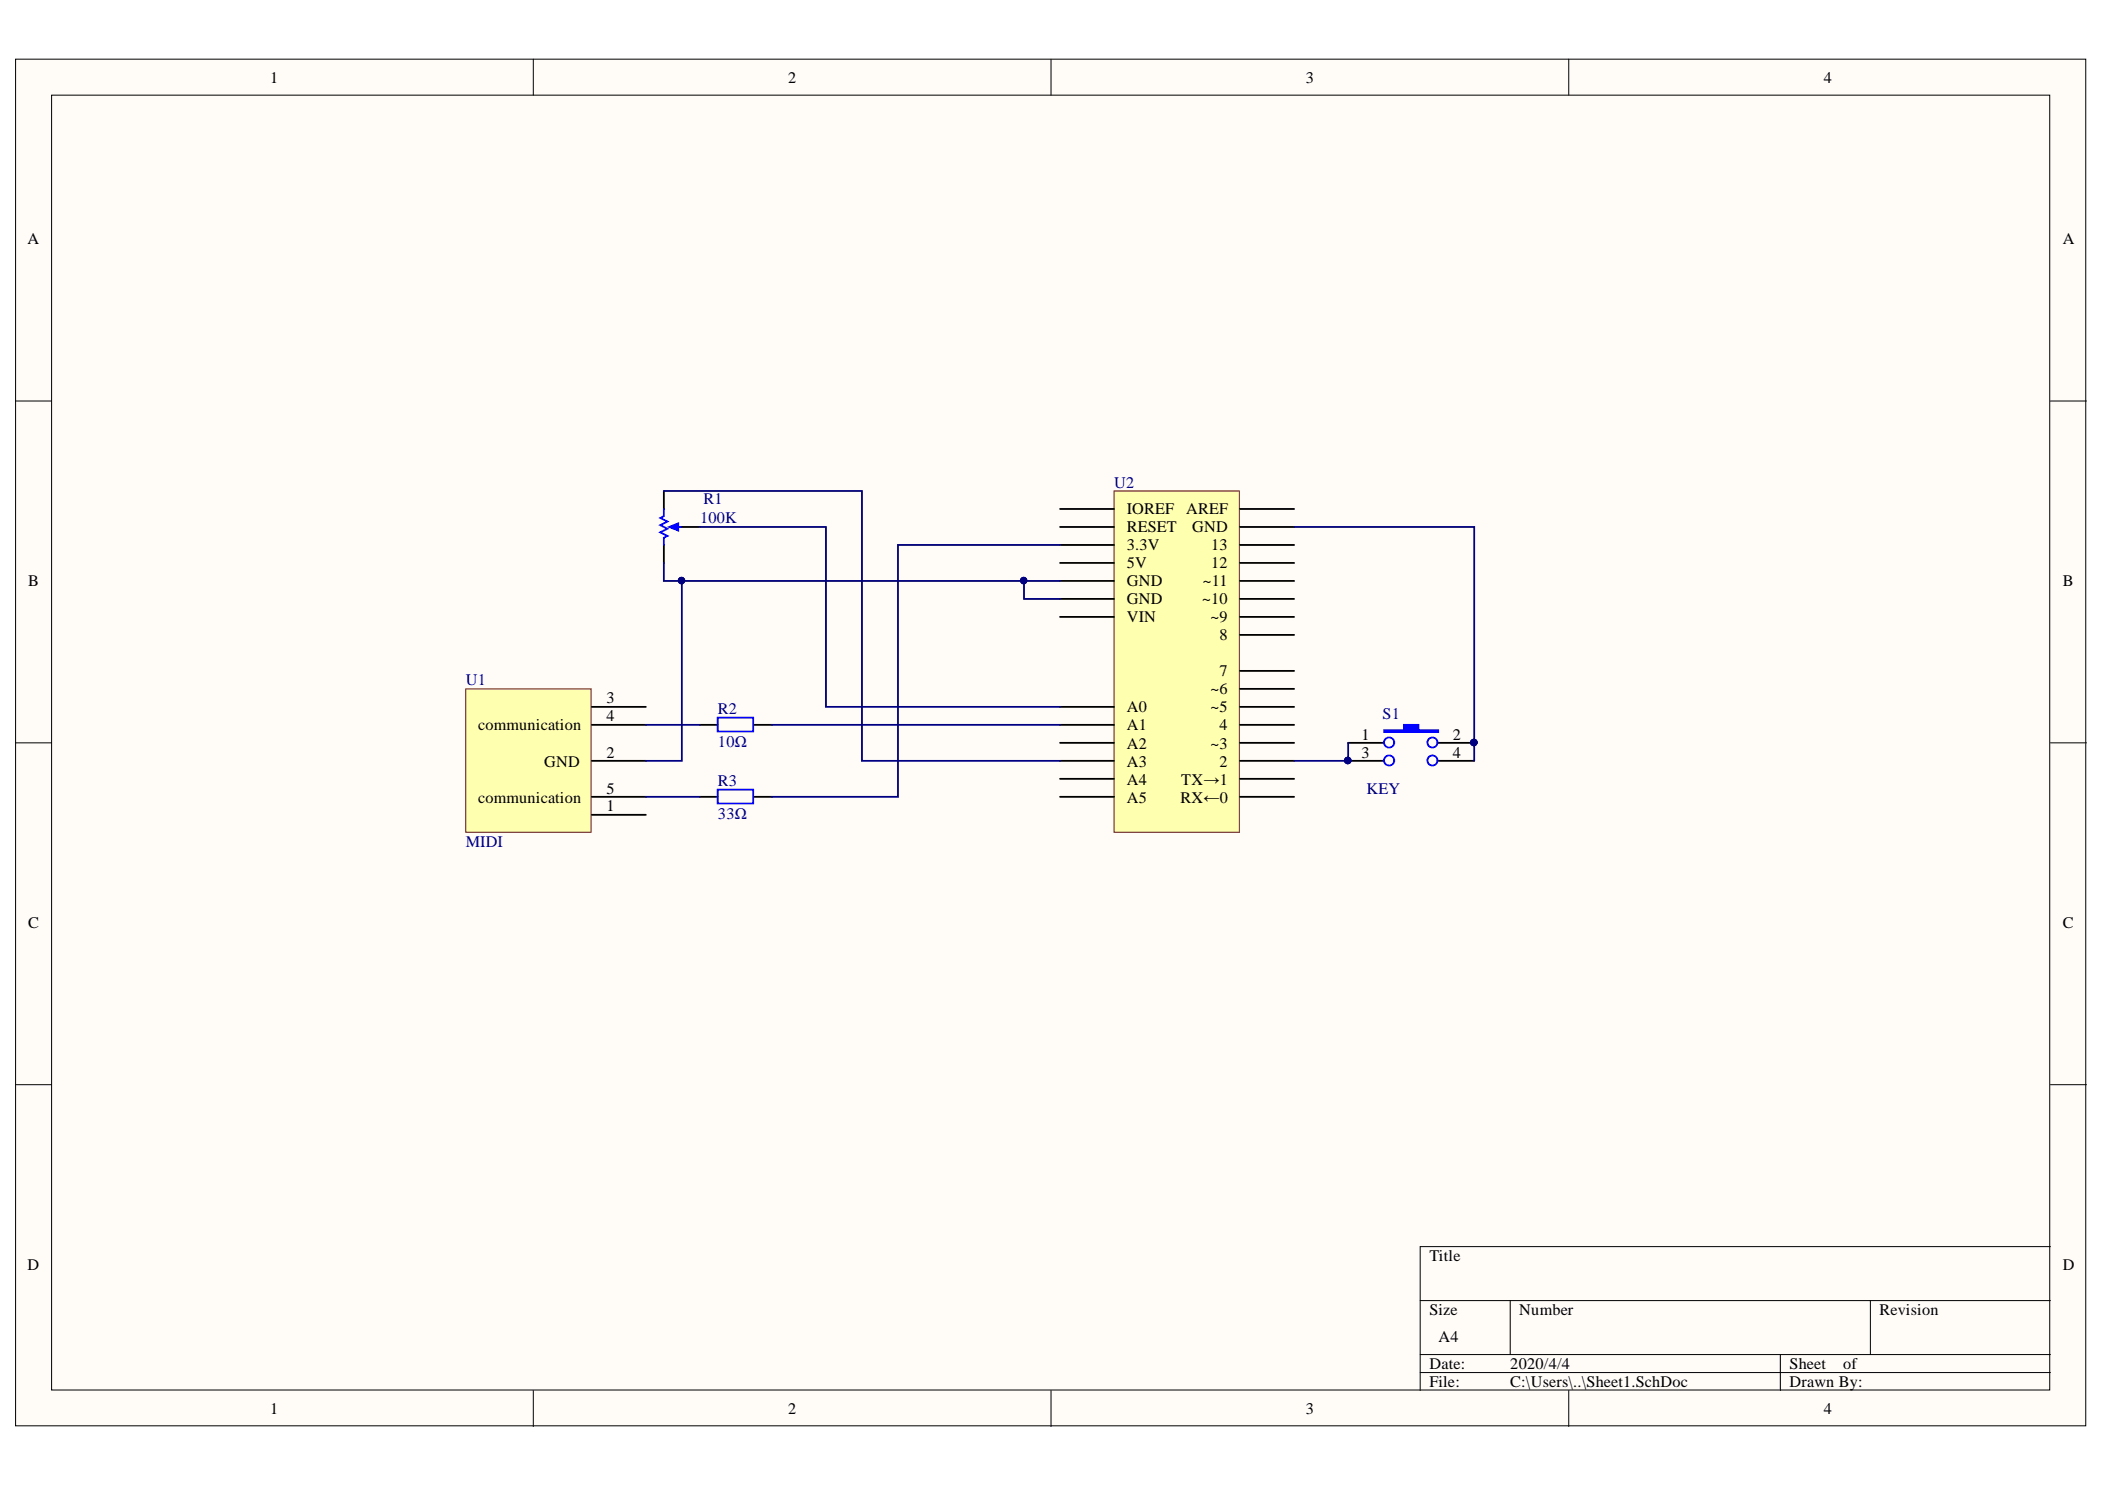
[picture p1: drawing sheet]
<svg xmlns="http://www.w3.org/2000/svg" width="297mm" height="210mm" viewBox="0 0 297 210" stroke-linecap="round" stroke-linejoin="round" font-family="sans-serif">
<g fill="#fffcf8" stroke="#000" stroke-width=".14">
<path d="M2.2 8.3h292.1v192.8h-292.1z"/>
<path d="M7.3 13.4h281.9v182.7h-281.9z"/>
</g>
<g fill="none" stroke="#000" stroke-width=".14">
<path d="M75.3 8.3v5.1M148.3 8.3v5.1M221.4 8.3v5.1M2.2 56.6h5.1M289.3 56.6h5.1M2.2 104.8h5.1M289.3 104.8h5.1M2.2 153h5.1M289.3 153h5.1M289.3 175.9h-88.9v20.3M75.3 196.2v5M148.3 196.2v5"/>
<path d="M200.4 183.5h88.9M200.4 191.1h88.9M200.4 193.6h88.9M213.1 183.5v7.6M221.4 196.2v5M251.2 191.1v5.1M263.9 183.5v7.6"/>
</g>
<path d="M190.2 104.8h5.1M202.9 104.8h5.1" fill="none" stroke="#000" stroke-width=".25"/>
<circle cx="208" cy="104.7" r=".46" fill="#000080" stroke="#000080" stroke-width=".14"/>
<path d="M195.3 103h2.8v-.7h2v.7h2.8v.3h-7.6z" fill-rule="evenodd" fill="#00f"/>
<g fill="none" stroke="#00f" stroke-width=".25">
<path d="M94.9 74.3h1.3M195.3 103h2.8v-.7h2v.7h2.8v.3h-7.6z"/>
<circle cx="196" cy="107.3" r=".72"/>
<circle cx="196" cy="104.7" r=".72"/>
<circle cx="202.1" cy="107.3" r=".71"/>
<circle cx="202.1" cy="104.7" r=".71"/>
</g>
<path d="M93.7 69.3v2.5M93.7 76.9v2.5M190.2 107.3h5.1M202.9 107.3h5.1" fill="none" stroke="#000" stroke-width=".25"/>
<g fill="#000080" stroke="#000080" stroke-width=".14">
<circle cx="190.2" cy="107.3" r=".46"/>
<circle cx="208" cy="104.7" r=".46"/>
</g>
<path d="M94.4 74.3l1.3-.5v1z" fill="#00f"/>
<path d="M93.7 71.8v1l-.5 .3 1 .5-1 .5 1 .5-1 .5 1 .5-.5 .3v1M94.4 74.3l1.3-.5v1zM101.3 101.2h5v2h-5zM101.3 111.4h5v1.9h-5z" fill="none" stroke="#00f" stroke-width=".25"/>
<path d="M96.2 74.3h2.6M98.8 102.3h2.5M98.8 112.4h2.5M106.4 102.3h2.5M106.4 112.4h2.5" fill="none" stroke="#000" stroke-width=".25"/>
<path d="M65.7 97.2h17.7v20.2h-17.7z" fill="#ffffb0" stroke="#800000" stroke-width=".14"/>
<path d="M83.5 99.7h7.6M83.5 112.4h7.6M83.5 102.3h7.6M83.5 107.3h7.6M83.5 114.9h7.6" fill="none" stroke="#000" stroke-width=".25"/>
<path d="M157.2 69.3h17.7v48.1h-17.7z" fill="#ffffb0" stroke="#800000" stroke-width=".14"/>
<g fill="none" stroke="#000" stroke-width=".25">
<path d="M149.6 71.8h7.6M149.6 74.3h7.6M149.6 76.9h7.6M149.6 79.4h7.6M175 71.8h7.6M175 74.3h7.6M175 76.9h7.6M175 79.4h7.6M149.6 81.9h7.6M149.6 84.5h7.6M149.6 87h7.6M149.6 99.7h7.6"/>
<path d="M175 81.9h7.6M175 84.5h7.6M175 87h7.6M175 99.7h7.6M175 97.2h7.6M175 94.6h7.6M175 89.6h7.6M149.6 102.3h7.6M149.6 104.8h7.6M149.6 107.3h7.6M149.6 109.9h7.6M149.6 112.4h7.6"/>
<path d="M175 102.3h7.6M175 104.8h7.6M175 107.3h7.6M175 109.9h7.6M175 112.4h7.6"/>
</g>
<path d="M93.7 69.3h27.9v38h28M93.7 79.4v2.5h55.9M98.8 74.3h17.7v25.4h33.1M149.6 76.9h-22.9v35.5h-17.8M182.6 74.3h25.4v33M96.2 81.9v25.4h-5.1M144.5 81.9v2.6h5.1M91.1 102.3h7.7M91.1 112.4h7.7M108.9 102.3h40.7M190.2 104.8v2.5h-7.6" fill="none" stroke="#000080" stroke-width=".25"/>
<g fill="#000080" stroke="#000080" stroke-width=".14">
<circle cx="190.2" cy="107.3" r=".46"/>
<circle cx="144.4" cy="81.9" r=".46"/>
<circle cx="96.2" cy="81.9" r=".46"/>
<circle cx="208" cy="104.7" r=".46"/>
</g>
<g font-size="2.3">
<text x="38.1" y="11.7">1</text>
<text x="111.2" y="11.7">2</text>
<text x="184.3" y="11.7">3</text>
<text x="257.3" y="11.7">4</text>
<text x="3.9" y="34.5">A</text>
<text x="291.1" y="34.5">A</text>
<text x="159" y="72.6">IOREF</text>
<text x="159" y="75.1">RESET</text>
<text x="159" y="77.6">3.3V</text>
<text x="167.4" y="72.6">AREF</text>
<text x="168.2" y="75.1">GND</text>
<text x="170.9" y="77.6">13</text>
<text x="4" y="82.7">B</text>
<text x="159" y="80.2">5V</text>
<text x="159" y="82.7">GND</text>
<text x="169.7" y="82.7">~11</text>
<text x="170.9" y="80.2">12</text>
<text x="291.1" y="82.7">B</text>
<text x="159" y="85.2">GND</text>
<text x="159" y="87.8">VIN</text>
<text x="169.6" y="85.2">~10</text>
<text x="170.8" y="87.8">~9</text>
<text x="172.1" y="95.4">7</text>
<text x="172.1" y="90.3">8</text>
<text x="85.6" y="101.7">4</text>
<text x="85.6" y="99.2">3</text>
<text x="159" y="100.4">A0</text>
<text x="170.8" y="100.4">~5</text>
<text x="170.8" y="97.9">~6</text>
<text x="67.5" y="103">communication</text>
<text x="85.6" y="106.9">2</text>
<text x="159" y="103">A1</text>
<text x="159" y="105.6">A2</text>
<text x="170.8" y="105.6">~3</text>
<text x="172.1" y="103">4</text>
<text x="192.1" y="104.3">1</text>
<text x="192.1" y="106.9">3</text>
<text x="205" y="104.3">2</text>
<text x="205" y="106.9">4</text>
<text x="67.5" y="113.2">communication</text>
<text x="76.8" y="108.1">GND</text>
<text x="85.6" y="111.9">5</text>
<text x="159" y="108.1">A3</text>
<text x="159" y="110.7">A4</text>
<text x="159" y="113.2">A5</text>
<text x="166.6" y="113.2">RX←0</text>
<text x="166.7" y="110.7">TX→1</text>
<text x="172.1" y="108.1">2</text>
<text x="85.6" y="114.5">1</text>
<text x="4" y="130.9">C</text>
<text x="291.1" y="130.9">C</text>
<text x="3.9" y="179.2">D</text>
<text x="201.7" y="177.9">Title</text>
<text x="291.1" y="179.2">D</text>
<text x="201.7" y="185.5">Size</text>
<text x="214.4" y="185.5">Number</text>
<text x="265.2" y="185.5">Revision</text>
<text x="203" y="189.3">A4</text>
<text x="201.7" y="193.1">Date:</text>
<text x="201.7" y="195.7">File:</text>
<text x="213.1" y="193.1">2020/4/4</text>
<text x="213.1" y="195.7">C:\Users\..\Sheet1.SchDoc</text>
<text x="252.5" y="193.1">Sheet</text>
<text x="252.5" y="195.7">Drawn By:</text>
<text x="260.1" y="193.1">of</text>
<text x="38.1" y="199.5">1</text>
<text x="111.2" y="199.5">2</text>
<text x="184.3" y="199.5">3</text>
<text x="257.3" y="199.5">4</text>
</g>
<g font-size="2.3" fill="#000080">
<text x="99.3" y="71">R1</text>
<text x="157.2" y="68.8">U2</text>
<text x="98.8" y="73.8">100K</text>
<text x="65.7" y="96.6">U1</text>
<text x="101.3" y="100.7">R2</text>
<text x="195.1" y="101.5">S1</text>
<text x="101.3" y="105.3">10Ω</text>
<text x="101.3" y="110.9">R3</text>
<text x="192.8" y="111.9">KEY</text>
<text x="65.7" y="119.5">MIDI</text>
<text x="101.3" y="115.5">33Ω</text>
</g>
</svg>
